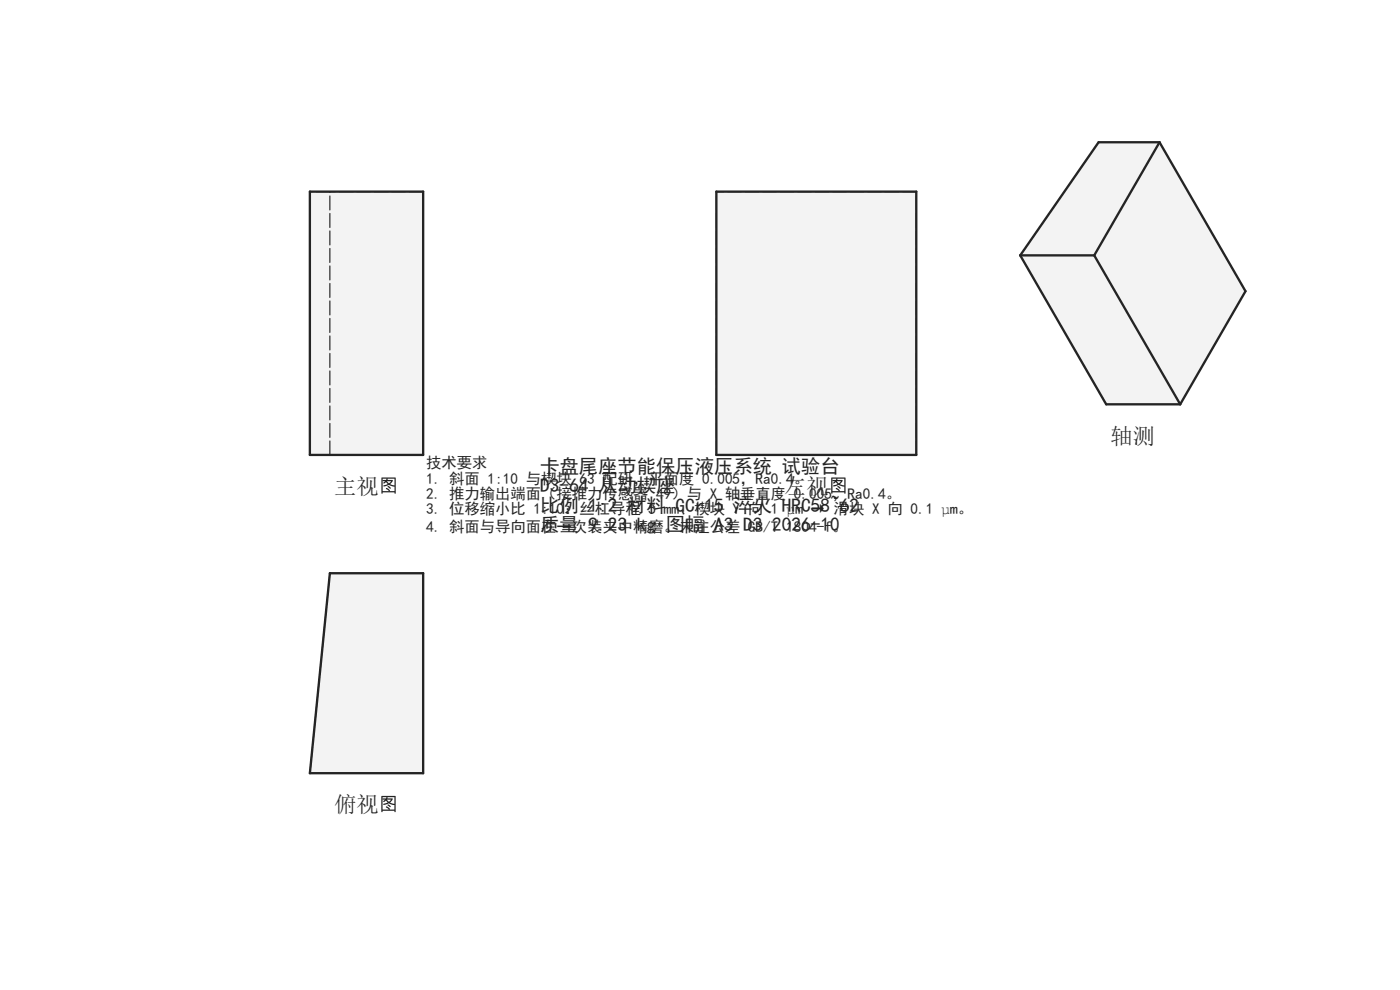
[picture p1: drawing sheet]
<svg xmlns="http://www.w3.org/2000/svg" width="420mm" height="297mm" viewBox="0 0 420 297" stroke-linecap="round" stroke-linejoin="round" font-family="sans-serif">
<path d="M116.1 144.4l.6 .6 .7-.6zM116.4 145.8h.1a.64 .64 0 0 1 .7 .8l-.8-.5zM114.8 143.6v3.8h2l-.9-.7 .1-.3 1 .6-.1 .4h1.5v-1.4l-1-.2a.91 .91 0 0 0-1.4 0l-.7 .2-.3-.2 1.4-.6-.6-.6-.7 .5a.47 .47 0 0 1 .5-.7h-.6l-.1-.3 1-.1 .2-.4zM116.3 143.6v.4h1.5l-.1 .6-.6 .7 1.3 .4v-2.1zM114.5 143.3h4.2v4.8h-.3v-.4h-3.6v.4h-.3z" fill="#212529"/>
<path d="M93 57.5h34v79h-34z" fill-rule="evenodd" fill="#f1f3f5"/>
<path d="M93 57.5h34v79h-34z" fill="none" stroke="#212529" stroke-width=".7"/>
<path d="M99 57.5h-6M127 57.5h-28M99 136.5v-79M99 136.5h-6M127 136.5v-79M127 136.5h-28" fill="none" stroke="#212529" stroke-width=".35" stroke-dasharray="4.2 1"/>
<path d="M116.1 239.9l.6 .7 .7-.7zM116.4 241.4l.1-.1a.64 .64 0 0 1 .7 .8l-.9-.4zM114.8 239.2v3.7h2l-.9-.6 .1-.4 1 .7-.1 .3h1.5v-1.4l-1-.1a.91 .91 0 0 0-1.4-.1l-.8 .2-.2-.1 1.4-.6-.6-.6-.7 .4a.47 .47 0 0 1 .4-.7h-.5l-.1-.2 .9-.2 .2-.3zM116.2 239.2l.1 .3 1.5 .1-.1 .5-.7 .7 1.4 .4v-2zM114.5 238.9h4.2v4.7h-.3v-.3h-3.6v.3h-.3z" fill="#212529"/>
<path d="M99 172h28v60h-34z" fill-rule="evenodd" fill="#f1f3f5"/>
<path d="M99 172h28v60h-34z" fill="none" stroke="#212529" stroke-width=".7"/>
<path d="M99 172l-6 60M127 172h-28M93 232h34M127 232v-60" fill="none" stroke="#212529" stroke-width=".35" stroke-dasharray="4.2 1"/>
<path d="M251.1 144.4l.6 .6 .7-.6zM251.4 145.8h.1a.64 .64 0 0 1 .7 .8l-.9-.5zM249.8 143.6v3.8h2l-.9-.7 .1-.3 1 .6-.1 .4h1.5v-1.4l-1-.2a.91 .91 0 0 0-1.4 0l-.8 .2-.2-.2 1.4-.6-.6-.6-.7 .5a.47 .47 0 0 1 .5-.7h-.6l-.1-.3 .9-.1 .3-.4zM251.3 143.6v.4h1.5l-.1 .6-.6 .7 1.3 .4v-2.1zM249.5 143.3h4.2v4.8h-.3v-.4h-3.6v.4h-.3z" fill="#212529"/>
<path d="M215 57.5h60v79h-60z" fill-rule="evenodd" fill="#f1f3f5"/>
<path d="M215 57.5h60v79h-60z" fill="none" stroke="#212529" stroke-width=".7"/>
<path d="M275 57.5h-60M215 136.5v-79M275 136.5v-79M275 136.5h-60" fill="none" stroke="#212529" stroke-width=".35" stroke-dasharray="4.2 1"/>
<g fill="#f1f3f5">
<path d="M329.7 42.7h18.3l25.8 44.7-19.6 33.9h-22.2l-25.8-44.7z" fill-rule="evenodd"/>
<path d="M348 42.7l25.8 44.7-19.6 33.9-25.8-44.7z" fill-rule="evenodd"/>
<path d="M306.2 76.6h22.2l25.8 44.7h-22.2z" fill-rule="evenodd"/>
<path d="M329.7 42.7h18.3l-19.6 33.9h-22.2z" fill-rule="evenodd"/>
</g>
<path d="M348 42.7l25.8 44.7-19.6 33.9M348 42.7l-19.6 33.9M348 42.7h-18.3l-23.5 33.9M306.2 76.6l25.8 44.7h22.2M306.2 76.6h22.2M328.4 76.6l25.8 44.7" fill="none" stroke="#212529" stroke-width=".7"/>
<g font-size="6.7" fill="#212529">
<text x="333.3" y="133.2">轴测</text>
<text x="100.3" y="148.2">主视</text>
<text x="235.3" y="148.2">左视</text>
<text x="100.3" y="243.8">俯视</text>
</g>
<g font-size="5.8" fill="#212529">
<text x="162.1" y="141.9">卡盘尾座节能保压液压系统 试验台</text>
<text x="162.1" y="147.7">D3-64 从动楔座</text>
<text x="162.1" y="153.5">比例 1:2 材料 GCr15 淬火 HRC58~62</text>
<text x="162.1" y="159.3">质量 9.23 kg 图幅 A3 D3</text>
<text x="231.7" y="159.3">2026-10</text>
</g>
<g font-size="4.6" fill="#212529">
<text x="127.9" y="140.5">技术要求</text>
<text x="127.9" y="145.1">1. 斜面 1:10 与楔块 63 配研，平面度 0.005，Ra0.4。</text>
<text x="127.9" y="149.7">2. 推力输出端面（接推力传感器 49）与 X 轴垂直度 0.005，Ra0.4。</text>
<text x="127.9" y="154.3">3. 位移缩小比 1:10：丝杠导程 5 mm、楔块 Y 向 1 µm → 滑块 X 向 0.1 µm。</text>
<text x="127.9" y="159.7">4. 斜面与导向面在一次装夹中精磨。未注公差 GB/T 1804-f。</text>
</g>
</svg>
